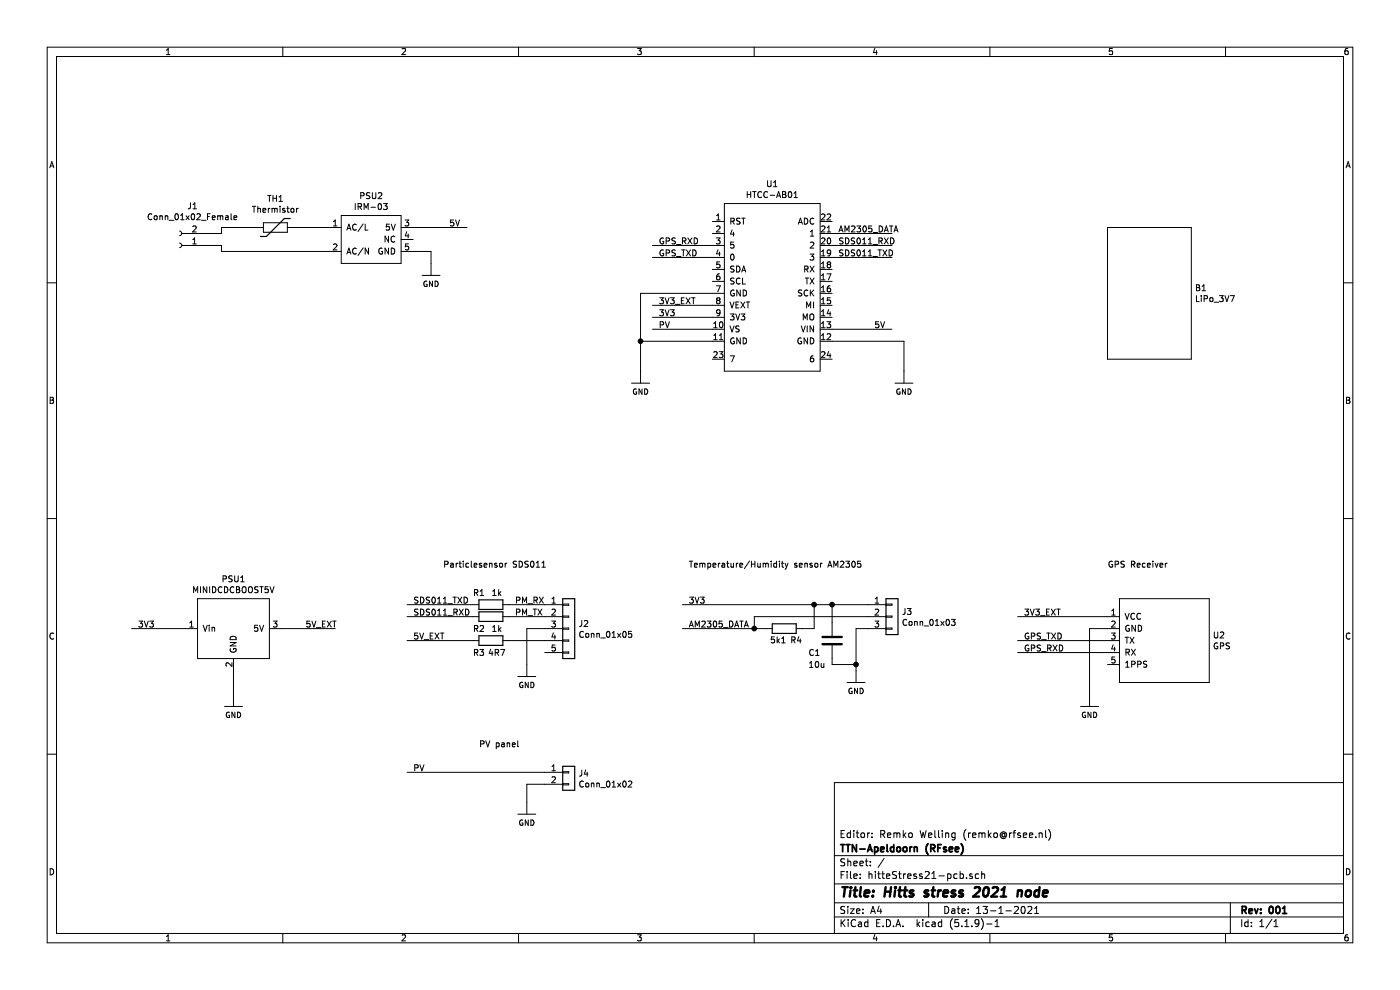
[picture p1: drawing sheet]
EESchema Schematic File Version 4
EELAYER 30 0
EELAYER END
$Descr A4 11693 8268
encoding utf-8
Sheet 1 1
Title "Hitts stress 2021 node"
Date "13-1-2021"
Rev "001"
Comp "TTN-Apeldoorn (RFsee)"
Comment1 "Editor: Remko Welling (remko@rfsee.nl)"
Comment2 ""
Comment3 ""
Comment4 ""
$EndDescr
$Comp
L hitteStress21-pcb-rescue:IRM-03-HittStress21 PSU2
U 1 1
P 3100 2000
F 0 "PSU2" H 3100 2365 50  0000 C CNN
F 1 "IRM-03" H 3100 2274 50  0000 C CNN
F 2 "hitteStress21-pcb:IRM-03" H 3100 2050 50  0001 C CNN
F 3 "" H 3100 2050 50  0001 C CNN
	1    3100 2000
	1    0    0    -1  
$EndComp
$Comp
L hitteStress21-pcb-rescue:MINIDCDCBOOST5V-HittStress21 PSU1
U 1 1
P 1950 5250
F 0 "PSU1" H 1950 5665 50  0000 C CNN
F 1 "MINIDCDCBOOST5V" H 1950 5574 50  0000 C CNN
F 2 "hitteStress21-pcb:MINIDCBOOST5V" H 1950 5250 50  0001 C CNN
F 3 "" H 1950 5250 50  0001 C CNN
	1    1950 5250
	1    0    0    -1  
$EndComp
$Comp
L Connector:Conn_01x02_Female J1
U 1 1
P 1500 2050
F 0 "J1" H 1392 1725 50  0000 C CNN
F 1 "Conn_01x02_Female" H 1392 1816 50  0000 C CNN
F 2 "Connector_Phoenix_MC_HighVoltage:PhoenixContact_MCV_1,5_2-G-5.08_1x02_P5.08mm_Vertical" H 1500 2050 50  0001 C CNN
F 3 "~" H 1500 2050 50  0001 C CNN
	1    1500 2050
	-1   0    0    1   
$EndComp
$Comp
L hitteStress21-pcb-rescue:GND-SparkFun-PowerSymbols #GND04
U 1 1
P 5350 3100
F 0 "#GND04" H 5400 3050 45  0001 L BNN
F 1 "GND" H 5350 2930 45  0000 C CNN
F 2 "" H 5350 3000 60  0001 C CNN
F 3 "" H 5350 3000 60  0001 C CNN
	1    5350 3100
	1    0    0    -1  
$EndComp
$Comp
L hitteStress21-pcb-rescue:GND-SparkFun-PowerSymbols #GND06
U 1 1
P 7550 3100
F 0 "#GND06" H 7600 3050 45  0001 L BNN
F 1 "GND" H 7550 2930 45  0000 C CNN
F 2 "" H 7550 3000 60  0001 C CNN
F 3 "" H 7550 3000 60  0001 C CNN
	1    7550 3100
	1    0    0    -1  
$EndComp
Wire Wire Line
	6950 2850 7550 2850
Wire Wire Line
	7550 2850 7550 3100
Wire Wire Line
	5950 2850 5350 2850
Wire Wire Line
	5350 2850 5350 3100
Wire Wire Line
	5350 2850 5350 2450
Wire Wire Line
	5350 2450 5950 2450
Connection ~ 5350 2850
Wire Wire Line
	5950 2650 5450 2650
Wire Wire Line
	1550 5250 1100 5250
Text Label 1150 5250 0    50   ~ 0
3V3
$Comp
L hitteStress21-pcb-rescue:GND-SparkFun-PowerSymbols #GND01
U 1 1
P 1950 5800
F 0 "#GND01" H 2000 5750 45  0001 L BNN
F 1 "GND" H 1950 5630 45  0000 C CNN
F 2 "" H 1950 5700 60  0001 C CNN
F 3 "" H 1950 5700 60  0001 C CNN
	1    1950 5800
	1    0    0    -1  
$EndComp
Wire Wire Line
	1950 5600 1950 5800
Wire Wire Line
	2350 5250 2800 5250
Text Label 2550 5250 0    50   ~ 0
5V_EXT
$Comp
L Device:Thermistor TH1
U 1 1
P 2300 1900
F 0 "TH1" V 2058 1900 50  0000 C CNN
F 1 "Thermistor" V 2149 1900 50  0000 C CNN
F 2 "Resistor_THT:R_Axial_DIN0207_L6.3mm_D2.5mm_P7.62mm_Horizontal" H 2300 1900 50  0001 C CNN
F 3 "~" H 2300 1900 50  0001 C CNN
	1    2300 1900
	0    1    1    0   
$EndComp
Wire Wire Line
	1700 1950 1850 1950
Wire Wire Line
	1850 1950 1850 1900
Wire Wire Line
	1850 1900 2100 1900
Wire Wire Line
	2500 1900 2750 1900
Wire Wire Line
	2750 2100 1850 2100
Wire Wire Line
	1850 2100 1850 2050
Wire Wire Line
	1850 2050 1700 2050
Wire Wire Line
	3450 1900 3900 1900
Wire Wire Line
	3450 2100 3600 2100
Wire Wire Line
	3600 2100 3600 2200
Text Label 3750 1900 0    50   ~ 0
5V
Wire Wire Line
	6950 2750 7450 2750
Text Label 7300 2750 0    50   ~ 0
5V
$Comp
L hitteStress21-pcb-rescue:GND-SparkFun-PowerSymbols #GND02
U 1 1
P 3600 2200
F 0 "#GND02" H 3650 2150 45  0001 L BNN
F 1 "GND" H 3600 2030 45  0000 C CNN
F 2 "" H 3600 2100 60  0001 C CNN
F 3 "" H 3600 2100 60  0001 C CNN
	1    3600 2200
	1    0    0    -1  
$EndComp
Wire Wire Line
	6950 1950 7450 1950
Wire Wire Line
	6950 2050 7450 2050
Wire Wire Line
	6950 2150 7450 2150
Text Label 7000 1950 0    50   ~ 0
AM2305_DATA
Text Label 7000 2050 0    50   ~ 0
SDS011_RXD
Text Label 7000 2150 0    50   ~ 0
SDS011_TXD
Wire Wire Line
	5950 2550 5450 2550
Wire Wire Line
	5950 2150 5450 2150
Wire Wire Line
	5950 2050 5450 2050
Text Label 5500 2050 0    50   ~ 0
GPS_RXD
Text Label 5500 2150 0    50   ~ 0
GPS_TXD
Text Label 5500 2650 0    50   ~ 0
3V3
Text Label 5500 2550 0    50   ~ 0
3V3_EXT
$Comp
L hitteStress21-pcb-rescue:HTCC-AB01-HittStress21 U1
U 1 1
P 6450 2400
F 0 "U1" H 6450 3265 50  0000 C CNN
F 1 "HTCC-AB01" H 6450 3174 50  0000 C CNN
F 2 "hitteStress21-pcb:HTCC-AB01" H 6450 2450 50  0001 C CNN
F 3 "" H 6450 2450 50  0001 C CNN
	1    6450 2400
	1    0    0    -1  
$EndComp
Wire Wire Line
	5950 2750 5450 2750
Text Label 5500 2750 0    50   ~ 0
PV
$Comp
L Connector_Generic:Conn_01x05 J2
U 1 1
P 4750 5250
F 0 "J2" H 4830 5292 50  0000 L CNN
F 1 "Conn_01x05" H 4830 5201 50  0000 L CNN
F 2 "hitteStress21-pcb:JST_XH_S5B-XH-A_1x05_P2.50mm_Horizontal" H 4750 5250 50  0001 C CNN
F 3 "~" H 4750 5250 50  0001 C CNN
	1    4750 5250
	1    0    0    -1  
$EndComp
Wire Wire Line
	4550 5250 4400 5250
Wire Wire Line
	4400 5250 4400 5550
$Comp
L hitteStress21-pcb-rescue:GND-SparkFun-PowerSymbols #GND03
U 1 1
P 4400 5550
F 0 "#GND03" H 4450 5500 45  0001 L BNN
F 1 "GND" H 4400 5380 45  0000 C CNN
F 2 "" H 4400 5450 60  0001 C CNN
F 3 "" H 4400 5450 60  0001 C CNN
	1    4400 5550
	1    0    0    -1  
$EndComp
Wire Wire Line
	4550 5350 4250 5350
Wire Wire Line
	4550 5150 4250 5150
Wire Wire Line
	4550 5050 4250 5050
$Comp
L Device:R R1
U 1 1
P 4100 5050
F 0 "R1" V 4000 4950 50  0000 C CNN
F 1 "1k" V 4000 5100 50  0000 C CNN
F 2 "Resistor_THT:R_Axial_DIN0204_L3.6mm_D1.6mm_P7.62mm_Horizontal" V 4030 5050 50  0001 C CNN
F 3 "~" H 4100 5050 50  0001 C CNN
	1    4100 5050
	0    1    1    0   
$EndComp
$Comp
L Device:R R2
U 1 1
P 4100 5150
F 0 "R2" V 4200 5050 50  0000 C CNN
F 1 "1k" V 4200 5200 50  0000 C CNN
F 2 "Resistor_THT:R_Axial_DIN0204_L3.6mm_D1.6mm_P7.62mm_Horizontal" V 4030 5150 50  0001 C CNN
F 3 "~" H 4100 5150 50  0001 C CNN
	1    4100 5150
	0    1    1    0   
$EndComp
Wire Wire Line
	3950 5050 3400 5050
Wire Wire Line
	3950 5150 3400 5150
Text Label 4300 5050 0    50   ~ 0
PM_RX
Text Label 4300 5150 0    50   ~ 0
PM_TX
Text Label 3450 5350 0    50   ~ 0
5V_EXT
Text Label 3450 5050 0    50   ~ 0
SDS011_TXD
Text Label 3450 5150 0    50   ~ 0
SDS011_RXD
Text Notes 3700 4750 0    50   ~ 0
Particlesensor SDS011
$Comp
L Connector_Generic:Conn_01x03 J3
U 1 1
P 7450 5150
F 0 "J3" H 7530 5192 50  0000 L CNN
F 1 "Conn_01x03" H 7530 5101 50  0000 L CNN
F 2 "hitteStress21-pcb:Wurth_2109_p2.54" H 7450 5150 50  0001 C CNN
F 3 "~" H 7450 5150 50  0001 C CNN
	1    7450 5150
	1    0    0    -1  
$EndComp
$Comp
L hitteStress21-pcb-rescue:GND-SparkFun-PowerSymbols #GND05
U 1 1
P 7150 5600
F 0 "#GND05" H 7200 5550 45  0001 L BNN
F 1 "GND" H 7150 5430 45  0000 C CNN
F 2 "" H 7150 5500 60  0001 C CNN
F 3 "" H 7150 5500 60  0001 C CNN
	1    7150 5600
	1    0    0    -1  
$EndComp
Wire Wire Line
	7250 5250 7150 5250
Wire Wire Line
	7150 5250 7150 5550
$Comp
L Device:R R4
U 1 1
P 6550 5250
F 0 "R4" V 6450 5150 50  0000 C CNN
F 1 "5k1" V 6450 5300 50  0000 C CNN
F 2 "Resistor_THT:R_Axial_DIN0204_L3.6mm_D1.6mm_P7.62mm_Horizontal" V 6480 5250 50  0001 C CNN
F 3 "~" H 6550 5250 50  0001 C CNN
	1    6550 5250
	0    -1   -1   0   
$EndComp
Wire Wire Line
	7250 5150 6300 5150
Wire Wire Line
	6300 5150 6300 5250
Wire Wire Line
	6300 5250 6400 5250
Wire Wire Line
	6300 5250 5700 5250
Connection ~ 6300 5250
Wire Wire Line
	7250 5050 6950 5050
Wire Wire Line
	6700 5250 6800 5250
Wire Wire Line
	6800 5250 6800 5050
Wire Wire Line
	6800 5050 5700 5050
Text Label 5750 5050 0    50   ~ 0
3V3
Text Label 5750 5250 0    50   ~ 0
AM2305_DATA
Text Notes 5750 4750 0    50   ~ 0
Temperature/Humidity sensor AM2305
Connection ~ 6800 5050
$Comp
L Device:C C1
U 1 1
P 6950 5350
F 0 "C1" H 6750 5250 50  0000 L CNN
F 1 "10u" H 6750 5150 50  0000 L CNN
F 2 "Resistor_THT:R_Axial_DIN0204_L3.6mm_D1.6mm_P5.08mm_Horizontal" H 6988 5200 50  0001 C CNN
F 3 "~" H 6950 5350 50  0001 C CNN
	1    6950 5350
	1    0    0    -1  
$EndComp
Wire Wire Line
	6950 5200 6950 5050
Connection ~ 6950 5050
Wire Wire Line
	6950 5050 6800 5050
Wire Wire Line
	6950 5500 6950 5550
Wire Wire Line
	6950 5550 7150 5550
Connection ~ 7150 5550
Wire Wire Line
	7150 5550 7150 5600
$Comp
L hitteStress21-pcb-rescue:GPS-HittStress21 U2
U 1 1
P 9800 5350
F 0 "U2" H 10128 5396 50  0000 L CNN
F 1 "GPS" H 10128 5305 50  0000 L CNN
F 2 "hitteStress21-pcb:GPS" H 9800 5350 50  0001 C CNN
F 3 "" H 9800 5350 50  0001 C CNN
	1    9800 5350
	1    0    0    -1  
$EndComp
Wire Wire Line
	9250 5150 8500 5150
Wire Wire Line
	9250 5350 8500 5350
Wire Wire Line
	9250 5450 8500 5450
Wire Wire Line
	9250 5250 9100 5250
Wire Wire Line
	9100 5250 9100 5800
$Comp
L hitteStress21-pcb-rescue:GND-SparkFun-PowerSymbols #GND07
U 1 1
P 9100 5800
F 0 "#GND07" H 9150 5750 45  0001 L BNN
F 1 "GND" H 9100 5630 45  0000 C CNN
F 2 "" H 9100 5700 60  0001 C CNN
F 3 "" H 9100 5700 60  0001 C CNN
	1    9100 5800
	1    0    0    -1  
$EndComp
Text Label 8550 5150 0    50   ~ 0
3V3_EXT
Text Label 8550 5350 0    50   ~ 0
GPS_TXD
Text Label 8550 5450 0    50   ~ 0
GPS_RXD
Text Notes 9250 4750 0    50   ~ 0
GPS Receiver
$Comp
L Device:R R3
U 1 1
P 4100 5350
F 0 "R3" V 4200 5250 50  0000 C CNN
F 1 "4R7" V 4200 5400 50  0000 C CNN
F 2 "Resistor_THT:R_Axial_DIN0204_L3.6mm_D1.6mm_P7.62mm_Horizontal" V 4030 5350 50  0001 C CNN
F 3 "~" H 4100 5350 50  0001 C CNN
	1    4100 5350
	0    1    1    0   
$EndComp
Wire Wire Line
	3950 5350 3400 5350
$Comp
L hitteStress21-pcb-rescue:LiPo_3V7-HittStress21 B1
U 1 1
P 9600 2450
F 0 "B1" H 9978 2496 50  0000 L CNN
F 1 "LiPo_3V7" H 9978 2405 50  0000 L CNN
F 2 "hitteStress21-pcb:LiPo_3V7_2000mAh_JST-PH" H 9600 2450 50  0001 C CNN
F 3 "" H 9600 2450 50  0001 C CNN
	1    9600 2450
	1    0    0    -1  
$EndComp
$Comp
L Connector_Generic:Conn_01x02 J4
U 1 1
P 4750 6450
F 0 "J4" H 4830 6442 50  0000 L CNN
F 1 "Conn_01x02" H 4830 6351 50  0000 L CNN
F 2 "hitteStress21-pcb:Wurth_2109_P2.54_2x1" H 4750 6450 50  0001 C CNN
F 3 "~" H 4750 6450 50  0001 C CNN
	1    4750 6450
	1    0    0    -1  
$EndComp
Wire Wire Line
	4550 6450 3400 6450
Wire Wire Line
	4550 6550 4400 6550
Wire Wire Line
	4400 6550 4400 6700
$Comp
L hitteStress21-pcb-rescue:GND-SparkFun-PowerSymbols #GND0101
U 1 1
P 4400 6700
F 0 "#GND0101" H 4450 6650 45  0001 L BNN
F 1 "GND" H 4400 6530 45  0000 C CNN
F 2 "" H 4400 6600 60  0001 C CNN
F 3 "" H 4400 6600 60  0001 C CNN
	1    4400 6700
	1    0    0    -1  
$EndComp
Text Label 3450 6450 0    50   ~ 0
PV
Text Notes 4000 6250 0    50   ~ 0
PV panel
$EndSCHEMATC
